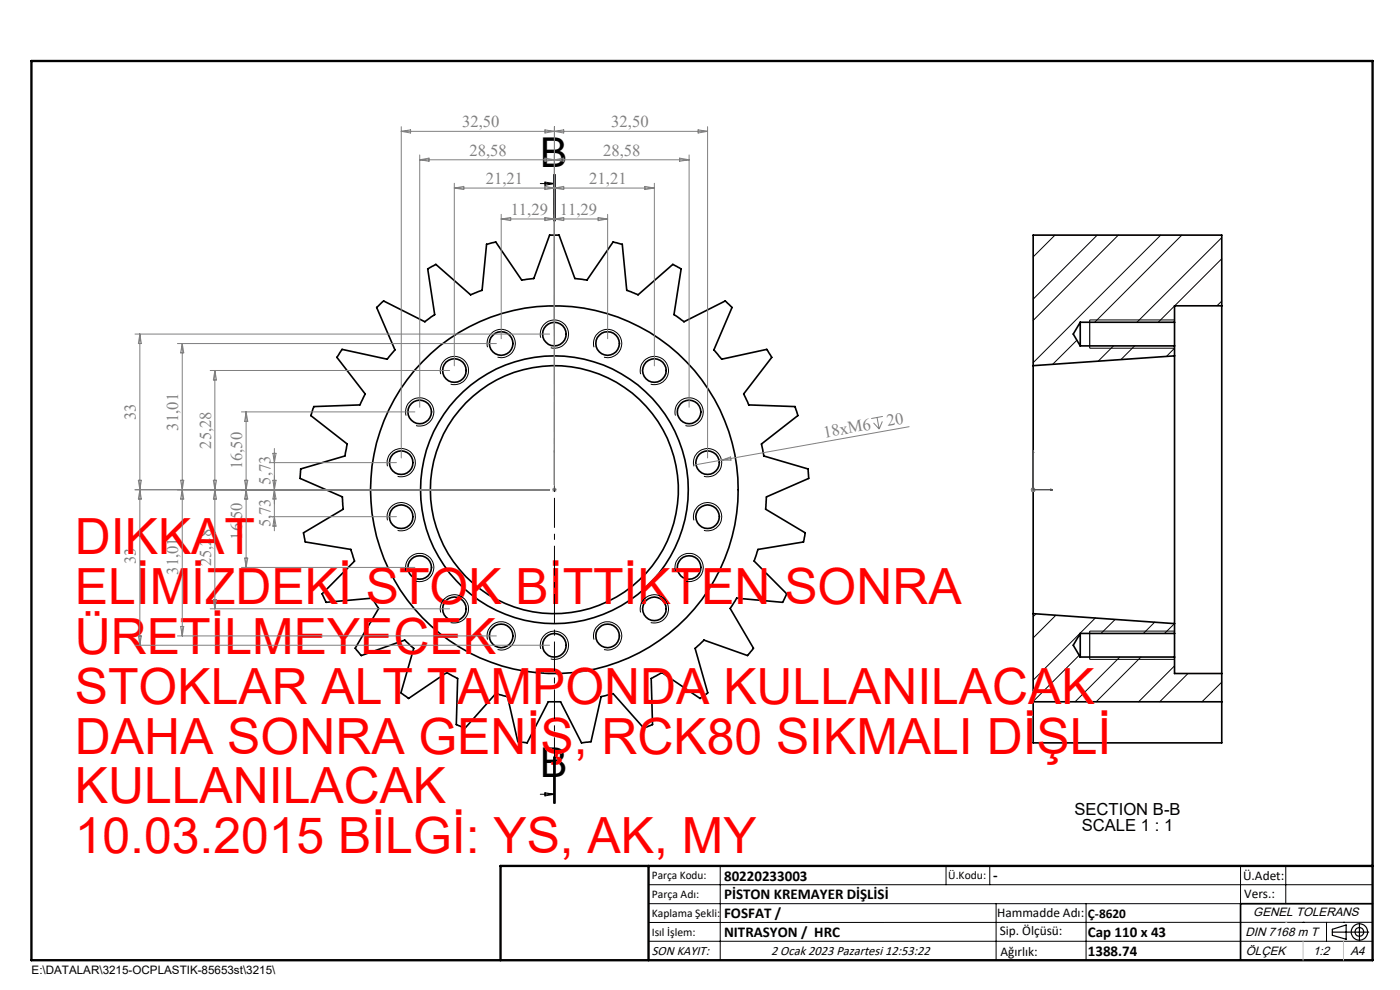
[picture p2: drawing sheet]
<svg xmlns="http://www.w3.org/2000/svg" width="297mm" height="210mm" viewBox="0 0 297 210" stroke-linecap="round" stroke-linejoin="round" font-family="sans-serif">
<g fill="none" stroke="#000" stroke-width=".35">
<path d="M79.9 65.2l1.5-1.4 8.7 4.5 2.1-1.6-1.5-9.7 1.8-.9 7.3 6.4 2.5-.9 .9-9.8 2-.5 5.5 8.1 2.5-.3 3.4-9.2h2l3.4 9.2 1.9 .2 .6 .1 5.6-8.1 1.9 .5 1 9.8 2.4 .9 7.3-6.4 1.8 .9-1.5 9.7 2.1 1.6 8.7-4.5 .2 .2 1.3 1.2-3.9 9 1.7 2 9.6-2.1 1 1.7-5.9 7.8 .9 2 .2 .3 9.8 .3 .6 2-7.8 6 .5 2.5 9.4 2.8 .2 1.7v.3l-9 3.9-.2 2.6 8.4 5-.3 2-9.7 1.5-.2 .6-.6 1.9 6.9 7-.9 1.8-9.7-.9-1.4 2.2 4.9 8.4-1 1.4-.2 .2-9.3-3.3-1.8 1.7 2.6 9.5-.1 .1-1.5 1.1-8.1-5.5-2.3 1.2 .3 9.8-1.8 .7-6.5-7.3-2.6 .7-2.1 9.5-2 .3-4.5-8.7h-2.6l-4.5 8.7-1.9-.3-2.2-9.5-2.5-.7-6.5 7.3-1.9-.7 .3-9.8-2.3-1.2-8.1 5.5-1.6-1.2 2.7-9.5-1.9-1.7-9.2 3.3-.2-.2-1.1-1.4 4.9-8.4-1.4-2.2-9.7 .9-.9-1.8 6.9-7-.8-2.5-9.6-1.5-.4-2 8.4-5-.2-2.6-8.9-3.9 .1-2 9.4-2.8 .5-2.5-7.8-6 .7-2 9.7-.3 1.2-2.3-6-7.8 1.1-1.7 9.5 2.1 1.7-2zM219.2 77.6v52.6M229.2 68.4v5M229.2 68.4l-1.5 2.5 1.5 2.5M229.2 73.4h20M229.2 68.4h20M249.2 75.5v56.8M249.2 68.4v5M249.2 75.5l-30 2.1M249.2 73.4v2.1M259.2 64.9v78M259.2 64.9v-15h-40v27.7"/>
<path d="M259.2 64.9h-10v3.5M219.2 130.2l30 2.1M219.2 130.2v27.4h40v-14.7M229.2 134.4v5M229.2 139.4h20M229.2 134.4h20M229.2 134.4l-1.5 2.5 1.5 2.5M249.2 134.4v5M249.2 139.4v3.5h10M249.2 132.3v2.1M219.2 148.9h40M291.2 191.7h-28v12"/>
<circle cx="96.4" cy="78.6" r="2.5"/>
<circle cx="106.3" cy="72.9" r="2.51"/>
<circle cx="117.6" cy="70.9" r="2.51"/>
<circle cx="128.9" cy="72.9" r="2.51"/>
<circle cx="138.8" cy="78.6" r="2.5"/>
<circle cx="85.1" cy="98.2" r="2.5"/>
<circle cx="89" cy="87.4" r="2.5"/>
<circle cx="146.2" cy="87.4" r="2.5"/>
<circle cx="150.1" cy="98.2" r="2.5"/>
<circle cx="85.1" cy="109.6" r="2.5"/>
<circle cx="117.6" cy="103.9" r="26.3"/>
<circle cx="117.6" cy="103.9" r="39"/>
<circle cx="117.6" cy="103.9" r="28.4"/>
<circle cx="150.1" cy="109.6" r="2.5"/>
<circle cx="89" cy="120.4" r="2.51"/>
<circle cx="96.4" cy="129.2" r="2.5"/>
<circle cx="106.3" cy="134.9" r="2.51"/>
<circle cx="117.6" cy="136.9" r="2.51"/>
<circle cx="128.9" cy="134.9" r="2.51"/>
<circle cx="138.8" cy="129.2" r="2.5"/>
<circle cx="146.2" cy="120.4" r="2.51"/>
</g>
<g fill="none" stroke="#000" stroke-width=".21">
<path d="M114.6 38.9h3M115.6 38.6l2 .3-2 .4zM117.4 36.9v10M117.6 36.9v10M117.8 36.9v10M219.3 49.9l-.1 .1M223.8 49.9l-4.6 4.6M232.8 49.9l-13.6 13.6M237.2 49.9l-18 18.1M246.2 49.9l-27 27M250.7 49.9l-18.5 18.5M259.2 50.4l-18 18"/>
<path d="M259.2 54.9l-13.5 13.5M93.5 79.4a3 3 0 0 1 2.6-3.8 3 3 0 0 1 3.3 3.2 3 3 0 0 1-3.8 2.7M103.4 73.7a2.99 2.99 0 0 1 2.7-3.8 2.99 2.99 0 0 1 3.2 3.2 2.99 2.99 0 0 1-3.7 2.7M114.7 71.6a2.99 2.99 0 0 1 2.7-3.7 2.99 2.99 0 0 1 3.2 3.2 2.99 2.99 0 0 1-3.8 2.7M126 73.7a2.99 2.99 0 0 1 2.6-3.8 2.99 2.99 0 0 1 3.3 3.2 2.99 2.99 0 0 1-3.8 2.7M135.9 79.4a2.99 2.99 0 0 1 2.7-3.8 2.99 2.99 0 0 1 3.2 3.3 2.99 2.99 0 0 1-3.8 2.6M228.5 72.2l-5.2 5.1M231.2 73.9h18l-1.7 1.7M231.2 67.9h18M236.2 73.4l-3.2 3.2M240.7 73.4l-2.9 2.9M259.2 63.9l-1 1"/>
<path d="M82.2 98.9a3 3 0 0 1 2.6-3.8 3 3 0 0 1 3.3 3.3 3 3 0 0 1-3.8 2.6M86.1 88.2a2.99 2.99 0 0 1 2.7-3.8 2.99 2.99 0 0 1 3.2 3.2 2.99 2.99 0 0 1-3.7 2.7M143.3 88.2a2.99 2.99 0 0 1 2.6-3.8 2.99 2.99 0 0 1 3.3 3.2 2.99 2.99 0 0 1-3.8 2.7M147.2 98.9a2.99 2.99 0 0 1 2.6-3.7 2.99 2.99 0 0 1 3.3 3.2 2.99 2.99 0 0 1-3.8 2.6M82.2 110.4a3 3 0 0 1 2.6-3.8 3 3 0 0 1 3.3 3.2 3 3 0 0 1-3.8 2.7M147.2 110.4a2.99 2.99 0 0 1 2.6-3.8 2.99 2.99 0 0 1 3.3 3.3 2.99 2.99 0 0 1-3.8 2.6M86.1 121.2a3 3 0 0 1 2.7-3.8 3 3 0 0 1 3.2 3.3 3 3 0 0 1-3.7 2.6M93.5 129.9a3 3 0 0 1 2.7-3.7 3 3 0 0 1 3.2 3.3 3 3 0 0 1-3.8 2.6M103.4 135.7a2.99 2.99 0 0 1 2.7-3.8 2.99 2.99 0 0 1 3.2 3.3 2.99 2.99 0 0 1-3.7 2.6M114.7 137.6a2.99 2.99 0 0 1 2.7-3.7 2.99 2.99 0 0 1 3.2 3.2 2.99 2.99 0 0 1-3.8 2.7M126 135.7a2.99 2.99 0 0 1 2.6-3.8 2.99 2.99 0 0 1 3.3 3.3 2.99 2.99 0 0 1-3.8 2.6M135.9 129.9a3 3 0 0 1 2.7-3.7 3 3 0 0 1 3.2 3.3 3 3 0 0 1-3.8 2.6"/>
<path d="M143.3 121.2a3 3 0 0 1 2.6-3.8 3 3 0 0 1 3.3 3.3 3 3 0 0 1-3.8 2.6M219.8 130.2l-.6 .6M224 130.5l-4.8 4.8M229 139l-9.8 9.8M231.2 133.9h18M231.2 139.9h18M232.4 131.1l-13.2 13.2M236.6 131.4l-3 3M237.6 139.4l-9.5 9.5M242 139.4l-9.4 9.5M245 132l-2.4 2.4M249.2 132.3l-2.1 2.1"/>
<path d="M249.2 141.2l-7.7 7.7M252 142.9l-6 6M259.2 144.7l-4.2 4.2M114.6 168.5h3M115.6 168.2l2 .3-2 .3zM117.4 160.5v10M117.6 160.5v10M117.8 160.5v10zM137.6 187.7h153.6M137.6 191.7h153.6M137.6 199.7h153.6M152.8 183.7v20"/>
<path d="M200.7 183.7v4M210 183.7v4M211.3 191.7v12M230.4 191.7v12M263.2 183.7v20M272.8 183.7v8M276.4 195.6h.1M281.4 195.6v4.1M285 195.6h.1M291.2 195.6l-153.6 .1"/>
</g>
<g fill="none" stroke="#808080" stroke-width=".21">
<path d="M85.1 26.9v70.2M85.1 27.9h65M85.1 27.9l2-.4v.7zM89 32.9v53.5M89 33.9l2-.4v.7zM96.4 38.9v38.7M96.4 39.9l2-.4v.7zM115.6 27.5l2 .4-2 .3zM115.6 33.5l2 .4-2 .3zM115.6 39.5l2 .4-2 .3zM117.6 26.9v76M117.6 27.9l2-.4v.7z"/>
<path d="M117.6 33.9l2-.4v.7zM117.6 39.9l2-.4v.7zM136.8 39.5l2 .4-2 .3zM138.8 39.9h-42.4M138.8 38.9v38.7M144.2 33.5l2 .4-2 .3zM146.2 33.9h-57.2M146.2 32.9v53.5M148.1 27.5l2 .4-2 .3zM150.1 26.9v70.2M106.3 45.5v26.4M106.3 46.5h22.6"/>
<path d="M106.3 46.5l2-.4v.7zM115.6 46.1l2 .4-2 .3zM117.6 46.5l2-.4v.7zM126.9 46.1l2 .4-2 .3zM128.9 45.5v26.4M28.6 70.9h88M29.7 70.9v66M29.7 70.9l.3 2h-.6zM37.6 72.9h67.7M38.7 72.9v62M38.7 72.9l.3 2h-.7zM44.6 78.6h50.8"/>
<path d="M45.6 78.6v50.5M45.6 78.6l.3 2h-.6zM51.2 87.4h36.8M52.2 87.4v33M52.2 87.4l.4 2h-.7zM57.2 98.1h26.9M57.9 96.2h.7l-.4 1.9zM58.2 95.1v17.5M153.1 97.6l-6 1.1M153.1 97.6l1.9-.7 .1 .7zM185.3 89.7l1.2 1.3M186.1 88.5l.4 2.5"/>
<path d="M187.2 89.4l-.7 1.6M187.3 88.3l-2.5 .5M192.9 90.5l-39.8 7.1M28.6 103.9h88M29.4 101.9h.6l-.3 2zM29.7 103.9l.3 2h-.6zM38.3 101.9h.7l-.3 2zM38.7 103.9l.3 2h-.7zM45.3 101.9h.6l-.3 2zM45.6 103.9l.3 2h-.6zM51.9 101.9h.7l-.4 2zM51.9 118.4h.7l-.4 2z"/>
<path d="M52.2 103.9l.4 2h-.7zM57.2 109.6h26.9M57.9 101.9h.7l-.4 2zM58.2 109.6l.4 2h-.7zM58.2 103.9l.4 2h-.7zM117.1 103.9h1M117.3 103.5l.7 .7M117.6 103.4v1M118 103.5l-.7 .7M218.7 103.9h1M218.8 103.5l.7 .7M219.2 103.4v1"/>
<path d="M219.5 103.5l-.7 .7M28.6 136.9h88M29.4 134.9h.6l-.3 2zM37.6 134.9h67.7M38.3 132.9h.7l-.3 2zM44.6 129.1h50.8M45.3 127.2h.6l-.3 1.9zM51.2 120.4h36.8"/>
</g>
<g fill="none" stroke="#000" stroke-width=".25">
<path d="M231.2 67.9v6M231.2 133.9v6M282.6 197.7h7.8M282.6 197.1l3-.9v3l-3-.8zM288.4 195.8v3.8M106.2 203.7h185"/>
<circle cx="288.4" cy="197.7" r="1.74"/>
<circle cx="288.4" cy="197.7" r=".93"/>
</g>
<path d="M117.6 95.6v.4v-.4M117.6 95.6v8.3M219.2 95.6l.1 .4h-.2zM219.2 95.6v8.3h4.1M117.6 103.8v.2zM117.6 103.9h.1M222.9 103.8l.4 .1-.4 .1z" fill="none" stroke="#00f" stroke-width=".21"/>
<path d="M117.6 36.9v133.6" fill="none" stroke="#000" stroke-width=".21" stroke-dasharray="6.3 1.3 1.3 1.3" stroke-dashoffset="2.4" stroke-linecap="butt"/>
<path d="M6.7 12.9h284.5v190.8h-284.5zM137.6 183.7v20M291.2 183.7h-185v20" fill="none" stroke="#000" stroke-width=".5"/>
<path d="M276.4 199.7v4M285 199.7v4" fill="none" stroke="#c0c0c0" stroke-width=".21"/>
<path d="M272.8 195.6h.1" fill="none" stroke="#c0c0c0" stroke-width=".25"/>
<g fill="#00f">
<path d="M117.6 103.8v.2zM117.6 95.6v.4z"/>
<path d="M222.9 103.8l.4 .1-.4 .1zM219.2 95.6l.1 .4h-.2zM222.9 103.8l.4 .1-.4 .1zM219.2 95.6l.1 .4h-.2z"/>
</g>
<g font-size="10.6" fill="#f00">
<text x="15.9" y="117.5">DIKKAT</text>
<text x="15.9" y="128.1">ELİMİZDEKİ STOK BİTTİKTEN SONRA</text>
<text x="15.9" y="138.7">ÜRETİLMEYECEK</text>
<text x="15.9" y="149.3">STOKLAR ALT TAMPONDA KULLANILACAK</text>
<text x="15.9" y="159.8">DAHA SONRA GENİŞ, RCK80 SIKMALI DİŞLİ</text>
<text x="15.9" y="170.4">KULLANILACAK</text>
<text x="15.9" y="181">10.03.2015 BİLGİ: YS, AK, MY</text>
</g>
<g font-size="8.7">
<text x="114.6" y="35.4">B</text>
<text x="114.6" y="164.9">B</text>
</g>
<g font-size="3.5" fill="#808080">
<text x="98.1" y="27">32,50</text>
<text x="129.7" y="27">32,50</text>
<text x="99.6" y="33">28,58</text>
<text x="127.9" y="33">28,58</text>
<text x="103" y="39">21,21</text>
<text x="125" y="39">21,21</text>
<text x="108.3" y="45.6">11,29</text>
<text x="118.8" y="45.6">11,29</text>
<text x="28.8" y="89.1" transform="rotate(-90 28.8 89.1)">33</text>
<text x="37.8" y="91.3" transform="rotate(-90 37.8 91.3)">31,01</text>
<text x="44.8" y="95.2" transform="rotate(-90 44.8 95.2)">25,28</text>
<text x="174.9" y="92.9" transform="rotate(-10 174.9 92.9)">18xM6</text>
<text x="188.4" y="90.5" transform="rotate(-10 188.4 90.5)">20</text>
<text x="51.4" y="99.6" transform="rotate(-90 51.4 99.6)">16,50</text>
<text x="57.4" y="102.8" transform="rotate(-90 57.4 102.8)">5,73</text>
<text x="57.4" y="111.9" transform="rotate(-90 57.4 111.9)">5,73</text>
<text x="28.8" y="119.7" transform="rotate(-90 28.8 119.7)">33</text>
<text x="51.4" y="114.5" transform="rotate(-90 51.4 114.5)">16,50</text>
<text x="37.8" y="121.9" transform="rotate(-90 37.8 121.9)">31,01</text>
<text x="44.8" y="120.2" transform="rotate(-90 44.8 120.2)">25,28</text>
</g>
<g font-size="3.5">
<text x="227.9" y="172.8">SECTION B-B</text>
<text x="229.5" y="176.3">SCALE 1 : 1</text>
</g>
<g font-size="3.2">
<text x="153.6" y="186.8">80220233003</text>
<text x="153.6" y="190.8">PİSTON KREMAYER DİŞLİSİ</text>
<text x="210.7" y="186.6">-</text>
<text x="153.6" y="194.8">FOSFAT /</text>
<text x="153.6" y="198.8">NITRASYON / HRC</text>
<text x="230.8" y="198.7">Cap 110 x 43</text>
<text x="230.8" y="202.8">1388.74</text>
</g>
<g font-size="2.8">
<text x="263.7" y="186.7">Ü.Adet:</text>
<text x="263.9" y="190.5">Vers.:</text>
<text x="211.5" y="194.5">Hammadde Adı:</text>
<text x="230.8" y="194.7">Ç-8620</text>
<text x="138.3" y="202.6">SON KAYIT:</text>
<text x="163.6" y="202.6">2 Ocak 2023 Pazartesi 12:53:22</text>
<text x="212.1" y="198.4">Sip. Ölçüsü:</text>
<text x="212.2" y="202.7">Ağırlık:</text>
</g>
<g font-size="2.6">
<text x="265.9" y="194.4">GENEL TOLERANS</text>
<text x="264.2" y="198.5">DIN 7168 m T</text>
<text x="264.3" y="202.6">ÖLÇEK</text>
<text x="278.5" y="202.6">1:2</text>
<text x="286.5" y="202.6">A4</text>
</g>
<g font-size="2.5">
<text x="138.3" y="186.4">Parça Kodu:</text>
<text x="138.3" y="190.5">Parça Adı:</text>
<text x="201.2" y="186.5">Ü.Kodu:</text>
<text x="138.3" y="194.5">Kaplama Şekli:</text>
<text x="138.3" y="198.6">Isıl İşlem:</text>
<text x="6.7" y="206.7">E:\DATALAR\3215-OCPLASTIK-85653st\3215\</text>
</g>
</svg>
